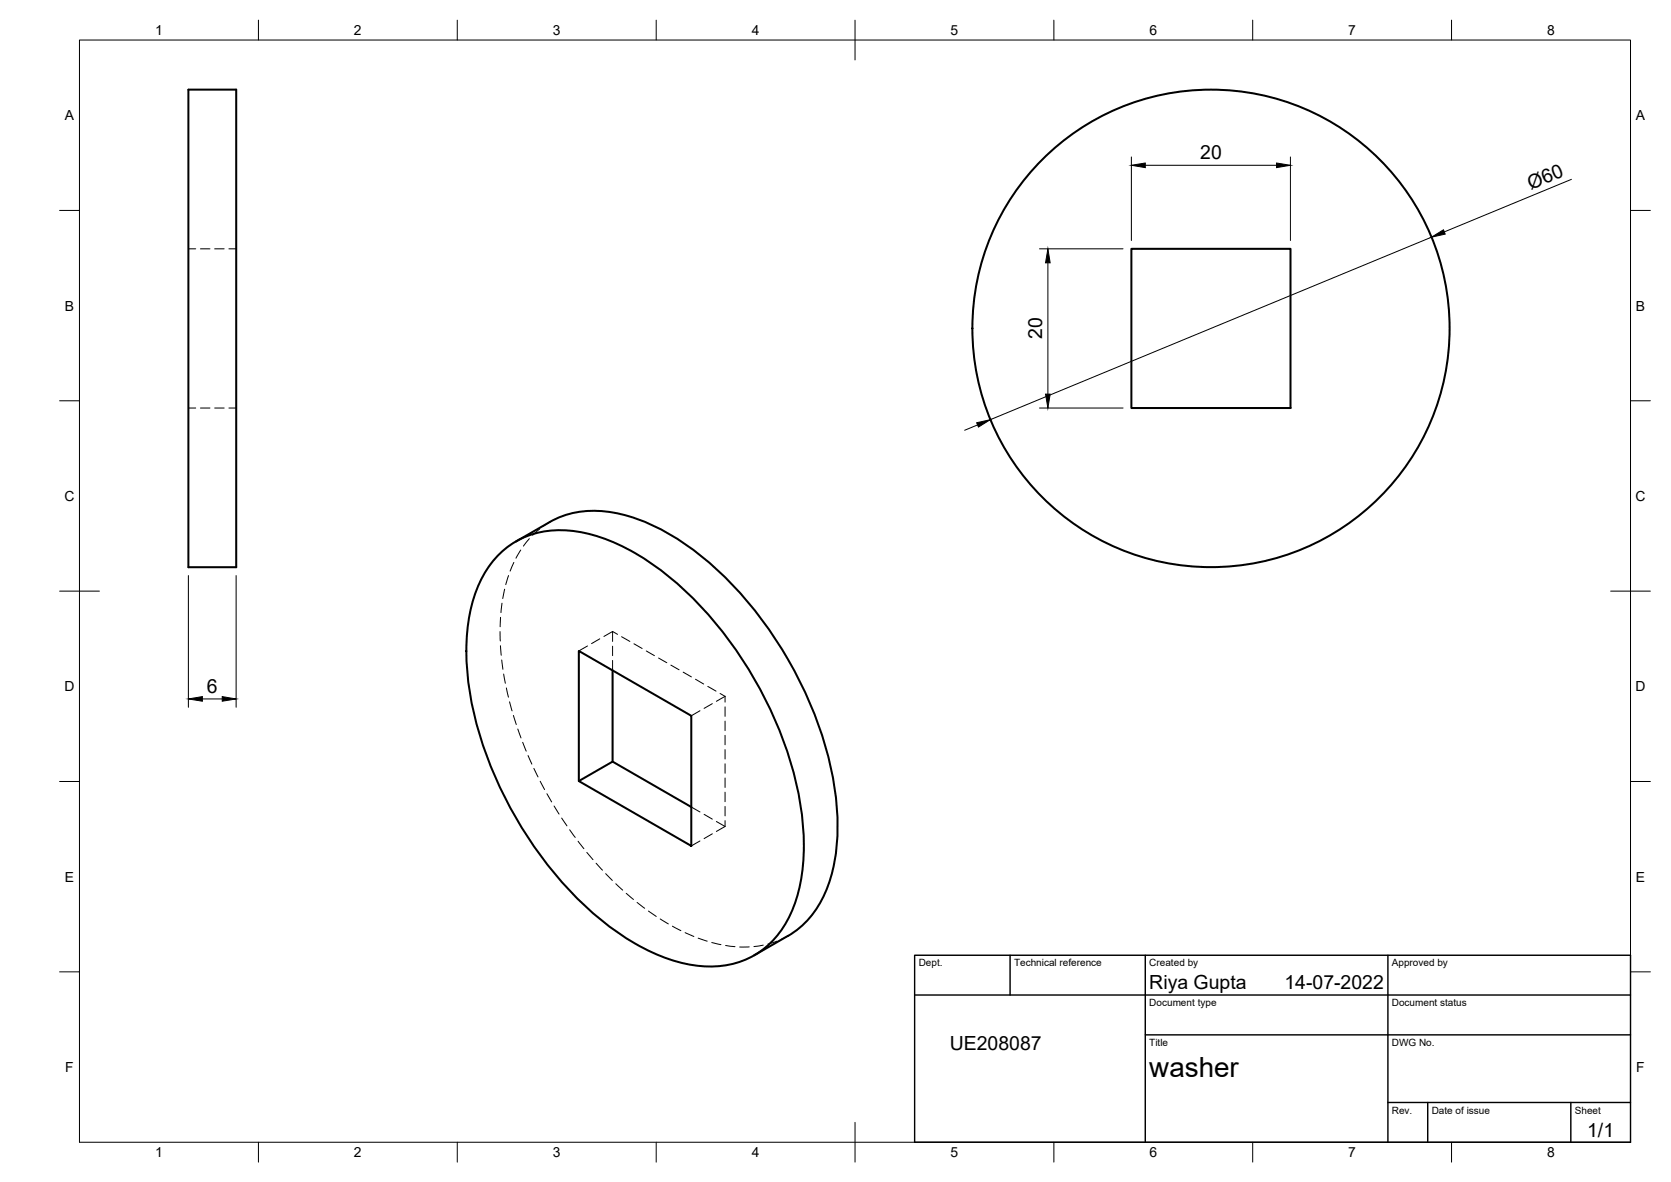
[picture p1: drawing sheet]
<svg xmlns="http://www.w3.org/2000/svg" width="420mm" height="297mm" viewBox="0 0 420 297" stroke-linecap="round" stroke-linejoin="round" font-family="sans-serif">
<!-- layer: Visible -->
<g fill="none" stroke="#000" stroke-width=".51">
<path d="M47.4 22.5h12v120h-12zM284.5 62.5h40v40h-40zM126.1 138.7a22.2 22.2 0 0 1 19.6-5 50.8 50.8 0 0 1 22.5 11.2 98.3 98.3 0 0 1 33.1 57.2 51.1 51.1 0 0 1-1.5 25.2 22 22 0 0 1-18.7 15.5 36.3 36.3 0 0 1-21.4-5.7 86.6 86.6 0 0 1-30-31.6 86.8 86.8 0 0 1-12.4-41.9 36.5 36.5 0 0 1 5.7-21.4zM129.7 136.1l8.5-4.9a24.7 24.7 0 0 1 19.3-1.7 61.5 61.5 0 0 1 26.7 17.5 99.1 99.1 0 0 1 25.6 50.9 51.1 51.1 0 0 1-1.4 24 23.9 23.9 0 0 1-10.3 13.3M145.5 163.6l28.3 16.3v32.7l-28.3-16.3zM154 168.5v22.9M154 191.4l19.8 11.4M154 191.4l-8.5 4.9M198.1 235.2l-8.5 4.9"/>
<circle cx="304.5" cy="82.5" r="60"/>
</g>
<!-- layer: Hidden -->
<g fill="none" stroke="#000" stroke-width=".25">
<path d="M47.4 62.5h1.8M50.4 62.5h2.4M54 62.5h2.4M57.6 62.5h1.8M47.4 102.5h1.8M50.4 102.5h2.4M54 102.5h2.4M57.6 102.5h1.8M130.9 138.2l-1.2 2.1M133.1 135.4l-1.5 1.8M135.7 132.9l-1.8 1.6M138.2 131.2l-1.5 1"/>
<path d="M125.7 158.7l.1 2.4M125.9 155.1l-.1 2.4M126.2 151.6l-.2 2.4M126.9 148.1l-.5 2.3M127.9 144.6l-.7 2.3M129.2 141.3l-.9 2.2M154 158.7v2.5M154 158.7l1.3 .7M154 158.7l-2.2 1.2M125.8 162.3l.2 2.4M126.2 165.8l.2 2.4M126.6 169.4l.5 2.3"/>
<path d="M127.3 172.9l.5 2.3M128.1 176.4l.7 2.3M129.1 179.8l.7 2.3M147.7 162.3l-2.2 1.3M150.8 160.5l-2.1 1.2M154 162.4v2.4M154 166v2.5M156.3 160l2.1 1.2M159.4 161.8l2.1 1.2M162.5 163.6l2 1.2M165.6 165.4l2.1 1.1M168.7 167.1l2.1 1.2"/>
<path d="M171.8 168.9l2 1.2M174.9 170.7l2 1.2M176 178.6l-2.2 1.3M178 172.5l2 1.2M179.1 176.8l-2.1 1.2M181.1 174.3l1.2 .7M182.3 175v1.5M182.3 177.6v2.4M182.3 175l-2.2 1.2M130.2 183.2l.8 2.2M131.4 186.5l.9 2.3M132.8 189.9l.9 2.1"/>
<path d="M134.2 193.1l1.1 2.1M135.8 196.3l1.1 2.1M137.5 199.5l1.2 2M182.3 181.2v2.4M182.3 184.8v2.4M182.3 188.4v2.3M182.3 191.9v2.4M182.3 195.5v2.4M182.3 199.1v2.4M139.3 202.6l1.3 2M141.2 205.6l1.4 1.9M143.2 208.5l1.4 1.9"/>
<path d="M145.4 211.4l1.4 1.9M147.6 214.2l1.5 1.8M149.9 216.9l1.6 1.8M152.3 219.5l1.7 1.8M173.8 202.8l2.2 1.3M176 211.3l-2.2 1.3M177 204.6l2.1 1.3M179.1 209.5l-2.1 1.2M180.1 206.4l2.2 1.3M182.3 202.7v2.3M182.3 206.2v1.5M182.3 207.7l-2.2 1.2"/>
<path d="M154.8 222.1l1.8 1.6M157.5 224.5l1.8 1.5M160.2 226.8l1.9 1.4M163 228.9l2 1.4M166 230.9l2 1.3M169.1 232.8l2.1 1.1M172.3 234.4l2.2 .9M175.6 235.8l2.2 .7M179 236.9l2.3 .5M182.5 237.6l2.3 .3M188.4 238h-2.4M191.9 237.5l-2.3 .4"/>
<path d="M195.3 236.5l-2.2 .7M198.1 235.2l-1.7 .9"/>
</g>
<!-- layer: Border -->
<g fill="none" stroke="#000" stroke-width=".25">
<path d="M20 10.1h390v276.9h-390zM65 5.1v5M115 5.1v5M165 5.1v5M215 5.1v10M265 5.1v5M315 5.1v5M365 5.1v5M15 52.9h5M410 52.9h5M15 100.7h5M410 100.7h5"/>
<path d="M15 148.6h10M405 148.6h10M15 196.4h5M410 196.4h5M15 244.2h5M410 244.2h5M65 287v5M115 287v5M165 287v5M215 282.1v9.9M265 287v5M315 287v5"/>
<path d="M365 287v5"/>
</g>
<!-- layer: TitleBlock -->
<path d="M230 240.1h180v46.9h-180zM230 250h180M254 240.1v9.9M288 240.1v46.9M349 240.1v46.9M288 260.1h122M349 277.1h61M359 277.1v9.9M395 277.1v9.9" fill="none" stroke="#000" stroke-width=".36"/>
<!-- layer: Dimensions -->
<path d="M284.5 39.4v21M324.5 39.4v21M288 41.5h33M359.9 59.6l-110.9 45.9M395.1 45.1l-31.9 13.2M261.4 62.5h21M263.5 66v33M245.8 106.8l-3.3 1.3M261.4 102.5h21M47.4 144.6v33.1M59.4 144.6v33.1M50.9 175.6h5" fill="none" stroke="#000" stroke-width=".25"/>
<path d="M284.5 41.5l3.5-.5v1.1zM321 41l3.5 .5-3.5 .6zM359.9 59.6l3-1.9 .5 1.1zM263.5 62.5l.6 3.5h-1.2zM262.9 99h1.2l-.6 3.5zM245.6 106.2l3.4-.7-3 1.8zM47.4 175.6l3.5-.5v1.1zM55.9 175.1l3.5 .5-3.5 .6z" fill="#000" stroke="#000" stroke-width=".25"/>
<text font-size="7" x="289" y="270.6">washer</text>
<g font-size="4.9">
<text x="301.8" y="40.1">20</text>
<text x="384.9" y="47.6" transform="rotate(-22 384.9 47.6)">Ø60</text>
<text x="262" y="85.2" transform="rotate(-90 262 85.2)">20</text>
<text x="52" y="174.2">6</text>
<text x="289" y="248.5">Riya Gupta</text>
<text x="323" y="248.5">14-07-2022</text>
<text x="238.8" y="263.8">UE208087</text>
<text x="399.1" y="285.7">1/1</text>
</g>
<g font-size="3.5">
<text x="39" y="8.8">1</text>
<text x="89" y="8.8">2</text>
<text x="139" y="8.8">3</text>
<text x="189" y="8.8">4</text>
<text x="239" y="8.8">5</text>
<text x="289" y="8.8">6</text>
<text x="339" y="8.8">7</text>
<text x="389" y="8.8">8</text>
<text x="16.3" y="30.2">A</text>
<text x="411.3" y="30.2">A</text>
<text x="16.3" y="78">B</text>
<text x="411.3" y="78">B</text>
<text x="16.2" y="125.9">C</text>
<text x="411.2" y="125.9">C</text>
<text x="16.2" y="173.7">D</text>
<text x="411.2" y="173.7">D</text>
<text x="16.3" y="221.6">E</text>
<text x="411.3" y="221.6">E</text>
<text x="16.4" y="269.4">F</text>
<text x="411.4" y="269.4">F</text>
<text x="39" y="290.8">1</text>
<text x="89" y="290.8">2</text>
<text x="139" y="290.8">3</text>
<text x="189" y="290.8">4</text>
<text x="239" y="290.8">5</text>
<text x="289" y="290.8">6</text>
<text x="339" y="290.8">7</text>
<text x="389" y="290.8">8</text>
</g>
<g font-size="2.5">
<text x="231" y="242.9">Dept.</text>
<text x="255" y="242.9">Technical reference</text>
<text x="289" y="242.9">Created by</text>
<text x="350" y="242.9">Approved by</text>
<text x="289" y="252.8">Document type</text>
<text x="350" y="252.8">Document status</text>
<text x="289" y="262.9">Title</text>
<text x="350" y="262.9">DWG No.</text>
<text x="350" y="279.9">Rev.</text>
<text x="360" y="279.9">Date of issue</text>
<text x="396" y="279.9">Sheet</text>
</g>
</svg>
